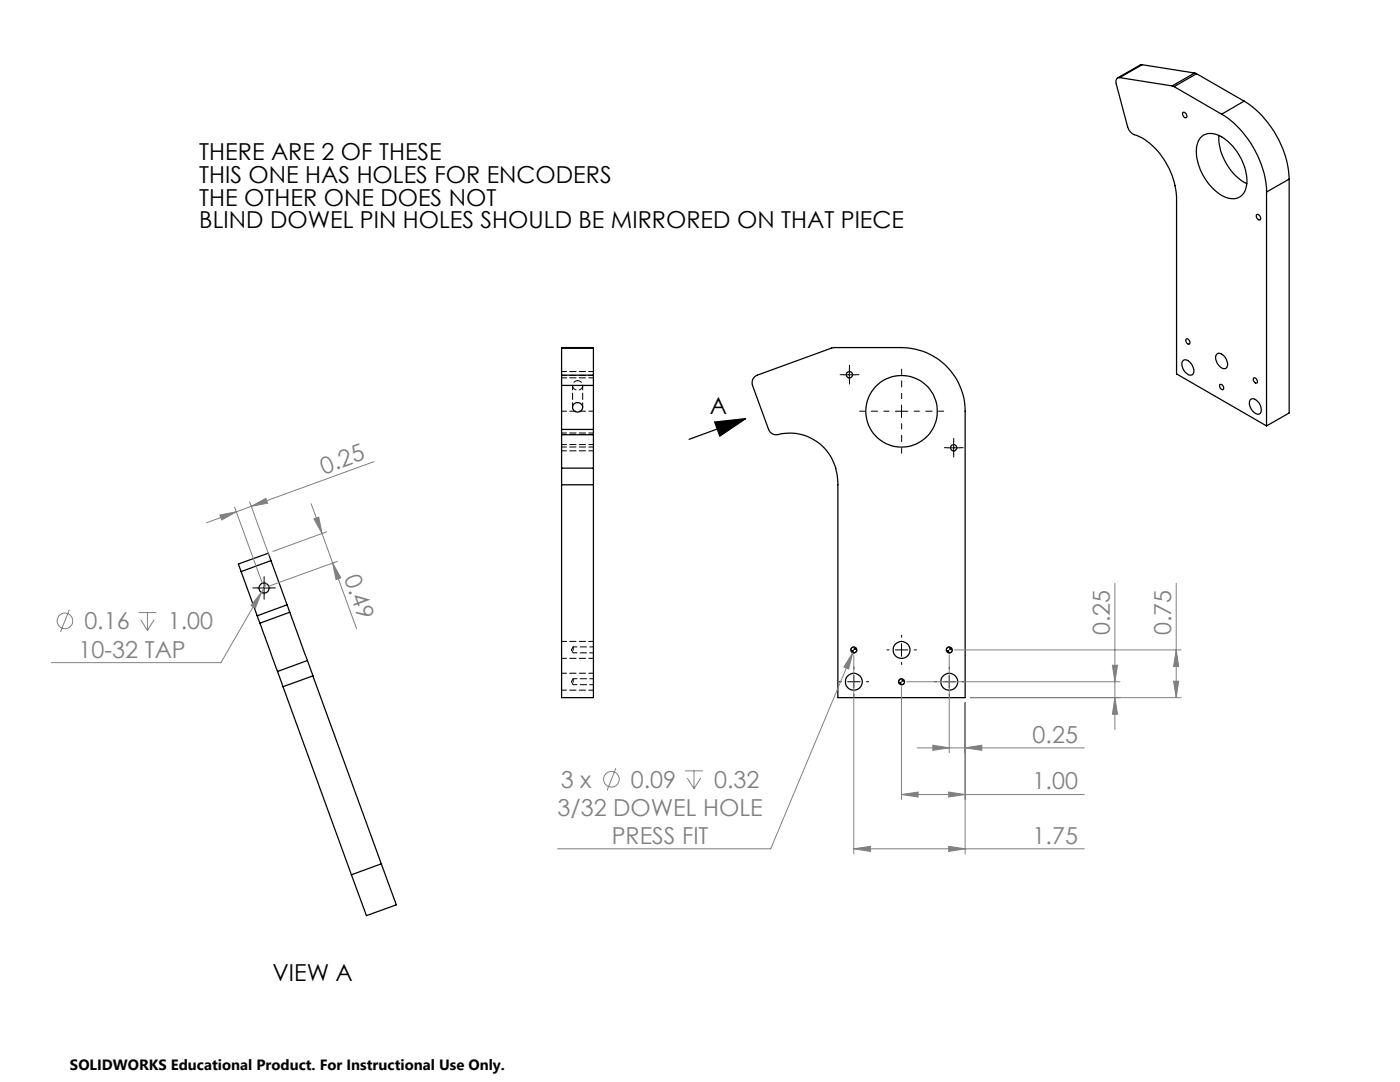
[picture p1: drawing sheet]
<svg xmlns="http://www.w3.org/2000/svg" width="279mm" height="216mm" viewBox="0 0 279 216" stroke-linecap="round" stroke-linejoin="round" font-family="sans-serif">
<g fill="none" stroke="#000" stroke-width=".25">
<path d="M223.4 15.5a.84 .84 0 0 0-.6 1.3l2.2 8.5a2.36 2.36 0 0 0 1.9 1.7 14.1 14.1 0 0 1 7.6 10l.3 2.2v35.4l18 10.4M223.4 15.5l10.5 1.6M227.9 12.9h-.3l-4.6 2.7M227.9 12.9l-4.5 2.6M227.9 12.9l10.5 1.7M233.9 17.1l.4 .2M234.3 17.3l9.5 5.5M238.4 14.6l.4 .1M238.4 14.6l-4.5 2.5M238.8 14.7l-4.5 2.6M238.8 14.7l9.5 5.5M236.1 22.4a.66 .66 0 0 1 .7 .3 .66 .66 0 0 1-.1 .8 .76 .76 0 0 1-.6-1.1z"/>
<path d="M239.6 27.5a3.5 3.5 0 0 1 4.7 .1 11 11 0 0 1 4.5 9.2 2.91 2.91 0 0 1-4.5 2.4 10.6 10.6 0 0 1-5.4-10.2l.2-.8zM243.3 27a10.8 10.8 0 0 0 5.5 9.7M243.8 22.8a19.6 19.6 0 0 1 9 15.5M248.3 20.2a19.8 19.8 0 0 1 9 15.5M248.3 20.2l-4.5 2.6M252.8 38.3v46.7M257.3 35.7l-4.5 2.6M257.3 35.7v46.7l-4.5 2.6M250.8 42.8a.66 .66 0 0 1 .7 .3 .66 .66 0 0 1-.1 .8 .76 .76 0 0 1-.6-1.1zM112.1 74.9v2M112.1 69.5v-.1h6.3v.1M112.1 76.9h6.3"/>
<path d="M112.1 74.9h6.3M112.1 69.5v5.4M112.1 76.9v8.8M112.1 69.5h6.3M118.4 74.9v2M118.4 69.5v5.4M118.4 76.9v8.8M150.6 75.2l.5-.3 15.1-5.5h13.7a12.7 12.7 0 0 1 12.7 12.7v57.1h-25.4v-42.5a9.7 9.7 0 0 0-12.2-10l-.8-.1-.5-.4-.3-.5-3.2-8.8-.1-.9zM236.1 71.9a1.45 1.45 0 0 1 1.9 1.2 1.17 1.17 0 0 1-.3 1.8 2.13 2.13 0 0 1-1.6-3zM236.7 67.7a.64 .64 0 0 1 .7 .3 .64 .64 0 0 1-.1 .7 .75 .75 0 0 1-.6-1zM242.9 70.7a1.27 1.27 0 0 1 1.7 .8 1.53 1.53 0 0 1 0 2 1.9 1.9 0 0 1-2-1.7v-.8zM243.5 76.7a.64 .64 0 0 1 .6 .3 .64 .64 0 0 1 0 .8 .75 .75 0 0 1-.6-1.1z"/>
<path d="M249.6 79.7a1.16 1.16 0 0 1 1.6 .6 1.72 1.72 0 0 1 .2 2.3 1.9 1.9 0 0 1-2-1.8v-.7zM250.2 75.4a.64 .64 0 0 1 .6 .3 .64 .64 0 0 1 0 .7 .75 .75 0 0 1-.6-1zM112.1 85.7v1M112.1 86.7v6.7M112.1 93.4v3.3M112.1 96.7v42.5h6.3v-42.5M112.1 86.7h6.3M112.1 85.7h6.3M112.1 93.4h6.3M112.1 96.7h6.3M118.4 85.7v1M118.4 86.7v6.7"/>
<path d="M118.4 93.4v3.3M142.6 84.2l6.2-.7-5.1 3.5zM148.8 83.5l-11.3 4.2M48.1 114.1l3.2 8.8M54.1 111.9l-.5-1.5-6 2.1 .5 1.6M54.1 111.9l-6 2.2M54.1 111.9l3.2 8.8M51.3 122.9l.6 1.5M51.9 124.4l3.5 9.6M55.4 134l1.1 3M56.5 137l13.6 37.6M57.3 120.7l.5 1.5"/>
<path d="M57.3 120.7l-6 2.2M57.8 122.2l3.5 9.6M57.8 122.2l-5.9 2.2M61.3 131.8l1.1 3.1M61.3 131.8l-5.9 2.2M62.4 134.9l-5.9 2.1M62.4 134.9l13.7 37.5M76.1 172.4l-6 2.2M76.1 172.4l3 8.2-6 2.1-3-8.1"/>
<circle cx="169.5" cy="74.8" r=".63"/>
<circle cx="115.3" cy="81.3" r=".98"/>
<circle cx="179.9" cy="82.1" r="7.1"/>
<circle cx="190.3" cy="89.4" r=".63"/>
<circle cx="52.7" cy="117.3" r="1.01"/>
<circle cx="170.4" cy="129.7" r=".59"/>
<circle cx="170.4" cy="136" r="1.69"/>
<circle cx="179.9" cy="136" r=".59"/>
<circle cx="179.9" cy="129.7" r="1.69"/>
<circle cx="189.4" cy="129.7" r=".59"/>
<circle cx="189.5" cy="136" r="1.69"/>
</g>
<path d="M114.3 76.9v4.4M115.3 76a.95 .95 0 0 0-.9 1.3 .95 .95 0 0 0 1.6 .2 .95 .95 0 0 0-.5-1.5h-.2M116.3 81.3v-4.4" fill="none" stroke="#000" stroke-width=".2" stroke-dasharray="1.3 .6" stroke-dashoffset=".4"/>
<g fill="none" stroke="#000" stroke-width=".2" stroke-dasharray="1.3 .6" stroke-dashoffset=".3">
<path d="M112.1 75.4h6.4M118.5 74.1h-6.4M118.5 74.9h-6.4M112.1 82h6.4M112.1 89.2h6.4M112.1 90h6.4M118.5 86.7h-6.4M118.5 86.4h-6.4M118.5 88.7h-6.4M112.1 137.7h6.4M112.1 131.4h6.4M114 129.7l.4 .6"/>
<path d="M114 136l.4 .6M114.4 129.1l-.4 .6M114.4 135.4l-.4 .6M118.5 134.3h-6.4M118.5 128h-6.4"/>
</g>
<path d="M114.4 129.1v1.2M114.4 135.4v1.2" fill="none" stroke="#000" stroke-width=".2" stroke-dasharray="1.3 .6" stroke-dashoffset=".6"/>
<path d="M114.4 130.3h4.1M114.4 136.6h4.1M118.5 129.1h-4.1M118.5 135.4h-4.1" fill="none" stroke="#000" stroke-width=".2" stroke-dasharray="1.3 .6" stroke-dashoffset=".5"/>
<g fill="none" stroke="#808080" stroke-width=".2">
<path d="M74.6 92.1l-24.5 8.9M43.9 102.8l3.3-.7-3 1.7zM46.8 101.2l5.6 15.2M49.8 100.1l3.9 10.8M50.1 101l-8.9 3.3M50.1 101l3-1.6 .3 1zM52.2 118.2l-1.2 3.1-.9-.5zM53.2 116.5l-9.1 15.7h-33.9M62.1 100.5l2.2 6M62.7 103.5l.9-.3 .7 3.3zM64.3 106.5l2.1 5.9M65.2 106.1l-10.7 3.9"/>
<path d="M66.4 112.4l1.6 2.9-.9 .3zM66.4 112.4l4.8 13M67.3 112l-13.7 5M222.5 116.4v29.2M234.7 116.4v22.8M13.8 121.7l-1.7 4.4M27.7 122.2h3.5M28.1 123.6l1.3 2.2M29.4 122.2v3.6M30.8 123.6l-1.4 2.2M170.2 130.2l-.8 3.3-1-.4zM170.2 130.2l-16.4 39.2h-42.5"/>
<path d="M170.4 130.7v39.7M170.6 129.2l-.4 1M179.9 137.1v22.4M180.9 136h42.6M189.4 130.7v19.5M190.5 129.7h45.2M193.6 139.2h42.1M222 132.8h1l-.5 3.2zM222.5 139.2l.5 3.3h-1zM234.2 135.9h1l-.5 3.3zM234.7 129.7l.5 3.3h-1zM122.9 153.3l-1.8 4.4"/>
<path d="M136.7 153.8h3.6M137.2 155.3l1.3 2.1M138.5 153.8v3.6M139.8 155.3l-1.3 2.1M179.9 158.5l3.3-.5v1zM179.9 158.5h36.5M183.1 149.2h33.3M186.2 148.7l3.2 .5-3.2 .5zM189.3 158l3.3 .5-3.3 .5zM192.6 149.2l3.3-.5v1zM192.6 140.2v30.2M170.4 169.4l3.3-.5v1z"/>
<path d="M170.4 169.4h46M189.3 168.9l3.3 .5-3.3 .5z"/>
<circle cx="12.9" cy="123.9" r="1.56"/>
<circle cx="122" cy="155.5" r="1.55"/>
</g>
<g fill="none" stroke="#000" stroke-width=".2">
<path d="M168.3 74.8h2.5M169.5 73.5v2.5M178.7 82.1h2.5M179.9 80.8v2.5M189.1 89.4h2.5M190.3 88.1v2.5M51.4 117.3h2.5M52.7 116.1v2.5M169.2 136h2.5M170.4 129.1a.6 .6 0 0 0-.6 .6M170.4 134.8v2.5M171 129.7a.6 .6 0 0 1-.6 .6"/>
<path d="M178.7 129.7h2.5M179.9 135.4a.6 .6 0 0 0-.6 .6M179.9 128.4v2.6M180.5 136a.6 .6 0 0 1-.6 .6M188.2 136h2.5M189.4 129.1a.6 .6 0 0 0-.6 .6M189.4 134.8v2.5M190 129.7a.6 .6 0 0 1-.6 .6"/>
</g>
<path d="M179.9 79.5v-5.8M177.4 82h-5.9M179.9 84.5v5.9M182.4 82h5.9" fill="none" stroke="#000" stroke-width=".2" stroke-dasharray="15.2 1.3 1.3 1.3" stroke-dashoffset="14.2"/>
<g fill="none" stroke="#000" stroke-width=".2" stroke-dasharray="15.2 1.3 1.3 1.3">
<path d="M168.3 74.8h-.6M169.5 73.5v-.6M169.5 76v.6M170.8 74.8h.6M189.1 89.3h-.6M190.3 88.1v-.6M190.3 90.6v.6M191.6 89.3h.6M51.5 117.3h-1M52.7 116.1v-1M52.7 118.6v1M54 117.3h1"/>
<path d="M167.9 136h-.4M170.4 133.5v-.4M170.4 138.5v.5M172.9 136h.5M177.4 129.7h-.4M179.9 127.2v-.5M179.9 132.2v.4M182.4 129.7h.5M187 136h-.5M189.5 133.5v-.4M189.5 138.5v.5M192 136h.4"/>
</g>
<g fill="#000">
<path d="M142.6 84.2l6.2-.7-5.1 3.5z"/>
<path d="M179.3 136a.6 .6 0 0 0 .6 .6v-.6zM179.9 135.4v.6h.6a.6 .6 0 0 0-.6-.6zM169.8 129.7a.6 .6 0 0 0 .6 .6v-.6zM170.4 129.1v.6h.6a.6 .6 0 0 0-.6-.6zM188.8 129.7a.6 .6 0 0 0 .6 .6v-.6zM189.4 129.1v.6h.6a.6 .6 0 0 0-.6-.6z"/>
</g>
<g fill="#808080">
<path d="M66.4 112.4l1.6 2.9-.9 .3zM62.7 103.5l.9-.3 .7 3.3z"/>
<path d="M192.6 149.2l3.3-.5v1zM186.2 148.7l3.2 .5-3.2 .5zM189.3 158l3.3 .5-3.3 .5zM179.9 158.5l3.3-.5v1zM189.3 168.9l3.3 .5-3.3 .5zM170.4 169.4l3.3-.5v1z"/>
<path d="M170.2 130.2l-1.8 2.9 1 .4zM52.2 118.2l-2.1 2.6 .9 .5z"/>
<path d="M50.1 101l3-1.6 .3 1zM43.9 102.8l3.3-.7-3 1.7z"/>
<path d="M222.5 139.2l.5 3.3h-1zM222 132.8h1l-.5 3.2zM234.2 135.9h1l-.5 3.3zM234.7 129.7l.5 3.3h-1z"/>
</g>
<g font-size="4.7">
<text x="39.8" y="32">THERE ARE 2 OF THESE</text>
<text x="39.8" y="36.5">THIS ONE HAS HOLES FOR ENCODERS</text>
<text x="39.8" y="41">THE OTHER ONE DOES NOT</text>
<text x="39.8" y="45.6">BLIND DOWEL PIN HOLES SHOULD BE MIRRORED ON THAT PIECE</text>
<text x="141.7" y="82.6">A</text>
<text x="54.4" y="195.7">VIEW A</text>
</g>
<g font-size="4.7" fill="#808080">
<text x="64.6" y="94.7" transform="rotate(-20 64.6 94.7)">0.25</text>
<text x="68.6" y="115.4" transform="rotate(70 68.6 115.4)">0.49</text>
<text x="16.8" y="125.6">0.16</text>
<text x="33.5" y="125.6">1.00</text>
<text x="15.7" y="131.2">10-32 TAP</text>
<text x="221.5" y="126.7" transform="rotate(-90 221.5 126.7)">0.25</text>
<text x="233.7" y="126.7" transform="rotate(-90 233.7 126.7)">0.75</text>
<text x="206.1" y="148.2">0.25</text>
<text x="111.9" y="157.2">3 x</text>
<text x="125.9" y="157.2">0.09</text>
<text x="142.5" y="157.2">0.32</text>
<text x="206.1" y="157.5">1.00</text>
<text x="111.3" y="162.8">3/32 DOWEL HOLE</text>
<text x="122.1" y="168.4">PRESS FIT</text>
<text x="206.1" y="168.4">1.75</text>
</g>
<text font-size="3" x="14" y="213.5">SOLIDWORKS Educational Product. For Instructional Use Only.</text>
</svg>
